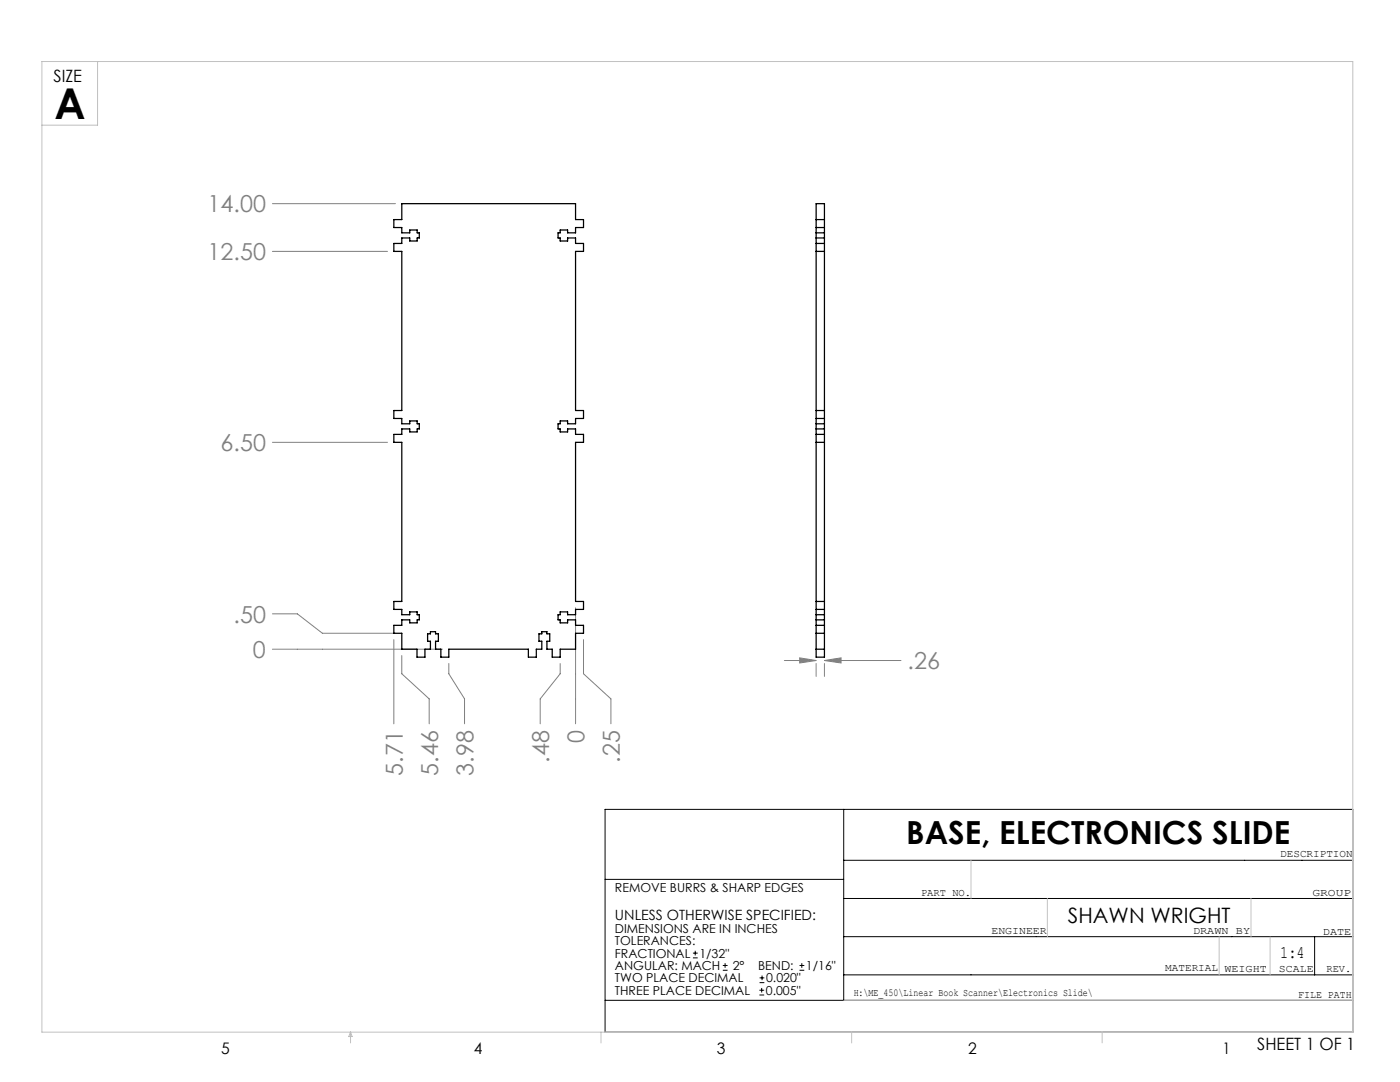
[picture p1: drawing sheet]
<svg xmlns="http://www.w3.org/2000/svg" width="279mm" height="216mm" viewBox="0 0 279 216" stroke-linecap="round" stroke-linejoin="round" font-family="sans-serif">
<g fill="none" stroke="#000" stroke-width=".2">
<path d="M120.8 161.5h149.2v44.5h-149.2zM120.8 175.5h47.6M168.4 179.3h101.6M168.4 161.5v38.1M168.4 171.7h101.6M120.8 199.6h149.2M138.3 191.1h.9M138.3 190.2h.9M138.7 189.7v.9M144.3 193.6h.9M144.3 192.7h.9M144.7 192.2v.9"/>
<path d="M151.6 198.5h.9M151.6 197.6h.9M151.6 196.1h.9M151.6 195.1h.9M152 197.1v.9M152.1 194.7v.9M159.6 193.6h.9M159.6 192.7h.9M160 192.2v.9M168.4 186.9h101.6M168.4 194.5h101.6M262.4 186.9v7.6"/>
</g>
<g fill="none" stroke="#808080" stroke-width=".2">
<path d="M54.4 50.2h22.9M54.4 40.6h24.5M54.4 88.3h22.9M54.4 129.5h33.9M54.4 122.5h4.9l5 3.9h14.6M78.6 127.6v16.8M80.2 130.8v3.6l5.5 5.1v4.9M89.6 132.4v2l3.1 5.1v4.9M111.8 132.4v2l-4 5.1v4.9M114.9 121.3v23.1M116.5 127.6v6.8l5.4 5.1v4.9M156.5 131.8h6.4"/>
<path d="M159.6 131.3l3.3 .5-3.3 .5zM162.9 132.4v2.6M164.5 131.8l3.4-.5v1zM164.5 132.4v2.6M164.5 131.8h15.3"/>
</g>
<g fill="none" stroke="#c0c0c0" stroke-width=".2">
<path d="M8.4 12.3h261.6v193.7h-261.6zM19.5 12.3v12.7h-11.1M193.8 171.7v7.6M209 179.3v7.6M249.7 179.3v7.6M168.4 199.6h101.6M243.3 186.9v7.6M253.5 186.9v7.6M70 206v2.1M70 206l.3 .8h-.7zM119.9 206v2.1M170 206v2.1"/>
<path d="M220 206v2.1"/>
</g>
<path d="M164.5 131.8l3.4-.5v1zM159.6 131.3l3.3 .5-3.3 .5z" fill="#808080"/>
<g fill="none" stroke="#000" stroke-width=".25">
<path d="M80.2 40.6h34.7v3.2h1.6v1.6h-1.6v1.1h-1.6v-.6h-1.5v.6h-.4v1h.4v.6h1.5v-.6h1.6v1.1h1.6v1.6h-1.6v31.7h1.6v1.6h-1.6v1.1h-1.6v-.6h-1.5v.6h-.4v1h.4v.6h1.5v-.6h1.6v1.1h1.6v1.6h-1.6v31.7h1.6v1.6h-1.6v1.1h-1.6v-.6h-1.5v.6h-.4v1h.4v.6h1.5v-.6h1.6v1.1h1.6v1.6h-1.6v3.1h-3.1v1.6h-1.6v-1.6h-1.1v-1.5h.6v-1.5h-.6v-.5h-1v.5h-.5v1.5h.5v1.5h-1.1v1.6h-1.6v-1.6h-15.8v1.6h-1.6v-1.6h-1.1v-1.5h.6v-1.5h-.6v-.5h-1v.5h-.6v1.5h.6v1.5h-1.1v1.6h-1.6v-1.6h-3v-3.1h-1.6v-1.6h1.6v-1.1h1.6v.6h1.5v-.6h.4v-1h-.4v-.6h-1.5v.6h-1.6v-1.1h-1.6v-1.6h1.6v-31.7h-1.6v-1.6h1.6v-1.1h1.6v.6h1.5v-.6h.4v-1h-.4v-.6h-1.5v.6h-1.6v-1.1h-1.6v-1.6h1.6v-31.7h-1.6v-1.6h1.6v-1.1h1.6v.6h1.5v-.6h.4v-1h-.4v-.6h-1.5v.6h-1.6v-1.1h-1.6v-1.6h1.6zM162.9 40.6h1.6v90.5h-1.6zM162.9 50.2h1.6M162.9 48.6h1.6M162.9 47.5h1.6M162.9 46.5h1.6M162.9 45.4h1.6M162.9 43.8h1.6M162.9 88.3h1.6M162.9 86.7h1.6M162.9 85.6h1.6M162.9 84.6h1.6"/>
<path d="M162.9 83.5h1.6M162.9 81.9h1.6M162.9 126.4h1.6M162.9 124.8h1.6M162.9 123.7h1.6M162.9 122.7h1.6M162.9 121.6h1.6M162.9 120h1.6M162.9 129.5h1.6"/>
</g>
<text font-size="8.5" x="10.9" y="23.8">A</text>
<text font-size="6.3" x="180.9" y="168.4">BASE, ELECTRONICS SLIDE</text>
<g font-size="4.7" fill="#808080">
<text x="41.4" y="42.4">14.00</text>
<text x="41.4" y="51.9">12.50</text>
<text x="44" y="90">6.50</text>
<text x="46.6" y="124.2">.50</text>
<text x="50.5" y="131.3">0</text>
<text x="181.1" y="133.5">.26</text>
<text x="116.6" y="148.3" transform="rotate(-90 116.6 148.3)">0</text>
<text x="80.4" y="154.8" transform="rotate(-90 80.4 154.8)">5.71</text>
<text x="87.4" y="154.8" transform="rotate(-90 87.4 154.8)">5.46</text>
<text x="94.5" y="154.8" transform="rotate(-90 94.5 154.8)">3.98</text>
<text x="109.6" y="152.2" transform="rotate(-90 109.6 152.2)">.48</text>
<text x="123.7" y="152.2" transform="rotate(-90 123.7 152.2)">.25</text>
</g>
<text font-size="4.2" x="213.1" y="184.3">SHAWN WRIGHT</text>
<text font-size="3.5" x="255.5" y="191.2">1:4</text>
<g font-size="3.4">
<text x="10.7" y="16.4">SIZE</text>
<text x="250.9" y="209.5">SHEET 1 OF 1</text>
</g>
<g font-size="3.2">
<text x="44.2" y="210.4">5</text>
<text x="94.6" y="210.3">4</text>
<text x="143.1" y="210.4">3</text>
<text x="193.2" y="210.3">2</text>
<text x="244" y="210.3">1</text>
</g>
<text font-size="2.8" x="122.7" y="183.6">UNLESS OTHERWISE SPECIFIED:</text>
<g font-size="2.5">
<text x="122.7" y="178">REMOVE BURRS &amp; SHARP EDGES</text>
<text x="122.7" y="186.2">DIMENSIONS ARE IN INCHES</text>
<text x="122.7" y="188.6">TOLERANCES:</text>
<text x="122.7" y="191.1">FRACTIONAL</text>
<text x="139.6" y="191.1">1/32&quot;</text>
<text x="122.7" y="193.6">ANGULAR: MACH</text>
<text x="122.7" y="196">TWO PLACE DECIMAL</text>
<text x="146.2" y="193.6">2°</text>
<text x="151.3" y="193.6">BEND:</text>
<text x="152.9" y="196">0.020&quot;</text>
<text x="160.8" y="193.6">1/16&quot;</text>
<text x="122.7" y="198.5">THREE PLACE DECIMAL</text>
<text x="152.8" y="198.5">0.005&quot;</text>
</g>
<g font-size="2.1">
<text x="255.5" y="171">DESCRIPTION</text>
<text x="183.8" y="178.8">PART NO.</text>
<text x="261.9" y="178.8">GROUP</text>
<text x="197.9" y="186.4">ENGINEER</text>
<text x="238.1" y="186.4">DRAWN BY</text>
<text x="264" y="186.5">DATE</text>
<text x="232.5" y="193.8">MATERIAL</text>
<text x="244.4" y="193.9">WEIGHT</text>
<text x="255.2" y="194">SCALE</text>
<text x="264.7" y="193.9">REV.</text>
<text x="170.4" y="198.7">H:\ME_450\Linear Book Scanner\Electronics Slide\</text>
<text x="259.1" y="199.1">FILE PATH</text>
</g>
</svg>
